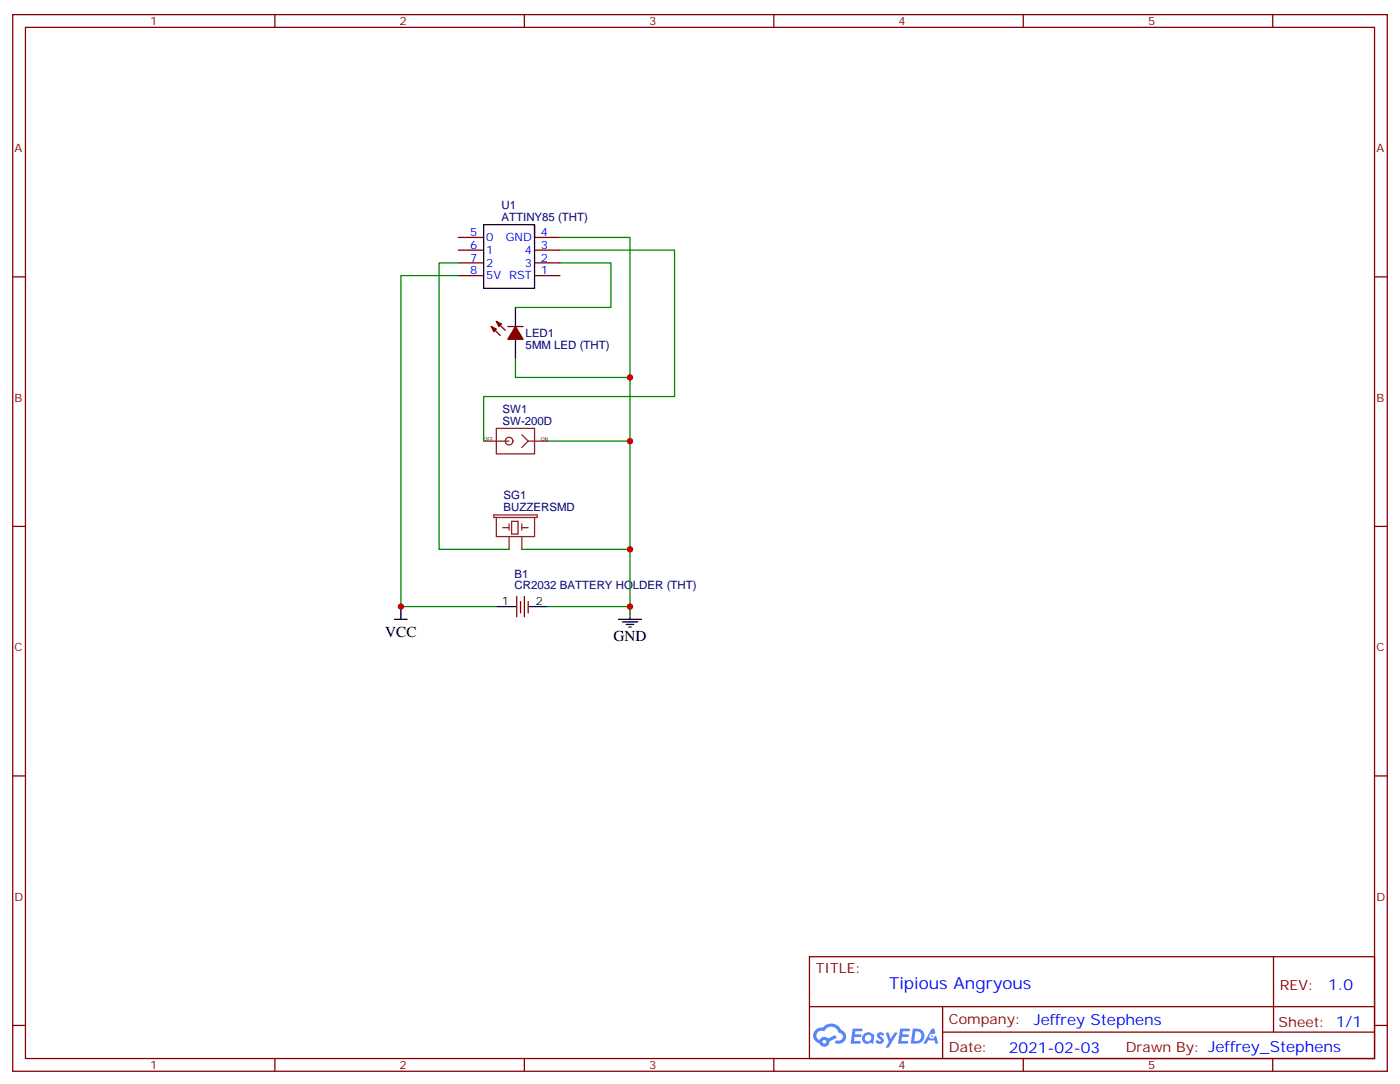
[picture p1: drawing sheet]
<svg xmlns="http://www.w3.org/2000/svg" width="388mm" height="300mm" viewBox="0 0 388 300" stroke-linecap="round" stroke-linejoin="round" font-family="sans-serif">
<g fill="none" stroke="#870000" stroke-width=".35">
<path d="M3.5 4.1h381v292.8h-381zM7.1 7.6h373.9v285.7h-373.9zM76.2 4.1v3.5M145.3 4.1v3.5M214.5 4.1v3.5M283.6 4.1v3.5M352.8 4.1v3.5M3.5 76.7h3.6M381 76.7h3.5M3.5 145.9h3.6M381 145.9h3.5M3.5 215h3.6"/>
<path d="M381 215h3.5M224.4 265.1h156.6v28.2h-156.6zM224.4 279h156.5M261.3 279v14.1M353 265.1v20.9M3.5 284.2h3.6M76.2 293.3v3.6M145.3 293.3v3.6M214.5 293.3v3.6M261.3 286h119.6M283.6 293.3v3.6M352.8 293.3v3.6"/>
<path d="M381 284.2h3.5"/>
</g>
<g fill="#5487ff">
<path d="M243.4 286.3a1.22 1.22 0 0 1 1.7 .3l-.4 .5a.47 .47 0 0 0-.4-.4 .47 .47 0 0 0-.5 .2l.1 .1a1.23 1.23 0 0 1 .8 2 1.44 1.44 0 0 1-2.1-.3l.5-.5 .8 .4a.29 .29 0 0 0 .3-.3 .29 .29 0 0 0-.3-.3 1.04 1.04 0 0 1-.5-1.7z"/>
<path d="M236.4 285h2.3l.3 .2-.1 .5-1.8 .1-.1 .8h1.5l.3 .4-.4 .4h-1.6l-.1 1.1h1.7l.2 .3-.2 .3-2.6 .1z"/>
<path d="M249.5 285h2.4l.3 .2-.1 .5-1.9 .1-.1 .8h1.5l.4 .4-.4 .4h-1.6l-.2 1.1h1.8l.1 .3-.1 .3-2.7 .1z"/>
<path d="M258.3 285.1h.7l.3 1.2-.6 .3a.69 .69 0 0 0-1 .3 .69 .69 0 0 0 .4 1 .69 .69 0 0 0 .9-.7l.5-.2 .5 2.2h-.8l-.2-.9h-1.7l-.5 .9h-.9z"/>
<path d="M245.5 286.1h.8l.6 1.8 1.1-1.8h.8l-2.5 4.2h-.8l.9-1.5z"/>
<path d="M253 285l-.6 4.2h1.4a2.11 2.11 0 0 0 2.4-2.1 2.11 2.11 0 0 0-2.5-2.1zM253.8 285.8a1.39 1.39 0 0 1 1.6 1.4 1.39 1.39 0 0 1-1.8 1.3h-.2z"/>
<path d="M239.4 286.7a1.54 1.54 0 0 0-.1 2.1 1.54 1.54 0 0 0 2.1 .1l.6 .3 .3-2.3-.1-.3h-.4a1.49 1.49 0 0 0-2.4 .1zM239.6 287.7a.95 .95 0 0 1 1.9 0 .95 .95 0 0 1-1.9 0z"/>
<path d="M226.1 285.4a2.18 2.18 0 0 0 1 3.7 1.44 1.44 0 0 0 1.7 .9 1.44 1.44 0 0 0 1.1-1.4l2-1-.4-.8-1.9 1a1.47 1.47 0 0 0-2.5 .4 1.39 1.39 0 0 1-.6-1.9 1.39 1.39 0 0 1 2-.5 2.12 2.12 0 0 1 2.1-1.3 2.12 2.12 0 0 1 1.9 1.7 1.14 1.14 0 0 1 1.1 1.4 1.14 1.14 0 0 1-1.6 .7 .43 .43 0 0 0-.6 .4 .43 .43 0 0 0 .5 .5 1.98 1.98 0 0 0 2.5-1.2 1.98 1.98 0 0 0-1.3-2.6 3.1 3.1 0 0 0-5.2-.6l-.9 .1zM228 288.7a.54 .54 0 0 1 1 0 .54 .54 0 0 1-1 0z"/>
<circle cx="258.3" cy="287.1" r=".26"/>
</g>
<g fill="none" stroke="#870000" stroke-width=".35">
<path d="M127 76.4h7.1M127 72.8h7.1M127 69.3h7.1M127 65.8h7.1M148.2 76.4h7M148.2 72.8h7M148.2 69.3h7M148.2 65.8h7M136.2 90.5l2.4 2.5M137.6 89.1l2.5 2.4M140.8 90.5h4.2M143.2 165.3v5.6"/>
<path d="M144.3 166.7v3.2M145.3 165.3v5.6M146.4 166.7v3.2"/>
</g>
<path d="M148.2 62.3v17.6h-14.1v-17.6h14.1v3.5M142.9 85.2v5.3M142.9 94v5.3M109.4 171.6h3.5M111.1 168.1v3.5M137.6 168.1h5.3M146.8 168.1h4.9M171.4 171.6h6.4M172.5 172.3h4.2M173.6 173h2.1M174.3 173.7h.7M174.6 168.1v3.5" fill="none" stroke="#000" stroke-width=".35"/>
<g fill="#870000" stroke="#870000" stroke-width=".35">
<path d="M142.9 90.5l2.1 3.5h-4.2z"/>
<path d="M137.6 89.1l1.4 .7-.7 .7z"/>
<path d="M136.2 90.5l1.4 .7-.7 .7z"/>
</g>
<g fill="none" stroke="#8c2424" stroke-width=".35">
<path d="M137.6 118.7h10.6v7.1h-10.6zM134.1 122.2h7M144.6 120.5l1.8 1.7M146.4 122.2h5.3M146.4 122.2l-1.8 1.8M136.9 142.7h12v.7h-12zM137.6 143.4v5.3h10.6v-5.3M139.3 146.2h1.8M141.1 145.2v1.7M141.1 148.7v3.5M141.8 144.5h1.8v3.5h-1.8zM144.6 146.2h1.8"/>
<path d="M144.6 145.2v1.7M144.6 148.7v3.5"/>
<circle cx="141.1" cy="122.2" r="1.06"/>
</g>
<path d="M127 76.4h-15.9v91.7h26.5M127 72.8h-5.3v79.4h19.4M155.2 65.8h19.4v102.3h-22.9M155.2 72.8h14.1v12.4h-26.4M155.2 69.3h31.8v40.6h-52.9v12.3M142.9 99.3v5.3h31.7M151.7 122.2h22.9M144.6 152.2h30" fill="none" stroke="#008700" stroke-width=".35"/>
<g fill="#c00">
<circle cx="174.6" cy="104.6" r=".88"/>
<circle cx="174.6" cy="122.2" r=".88"/>
<circle cx="174.6" cy="152.2" r=".88"/>
<circle cx="174.6" cy="168.1" r=".88"/>
<circle cx="111.1" cy="168.1" r=".88"/>
</g>
<text font-size="4.6" fill="#00f" x="246.5" y="274.1">Tipious Angryous</text>
<g font-size="4.2">
<text x="106.8" y="176.5">VCC</text>
<text x="170" y="177.6">GND</text>
</g>
<g font-size="4.2" fill="#00f">
<text x="368.2" y="274.4">1.0</text>
<text x="286.5" y="283.9">Jeffrey Stephens</text>
<text x="279.6" y="291.7">2021-02-03</text>
</g>
<g font-size="3.9" fill="#800">
<text x="226.1" y="269.7">TITLE:</text>
<text x="354.8" y="274.4">REV:</text>
<text x="263" y="283.9">Company:</text>
<text x="354.4" y="284.5">Sheet: 1/1</text>
<text x="263" y="291.6">Date:</text>
<text x="312.1" y="291.7">Drawn By: Jeffrey_Stephens</text>
</g>
<g font-size="3.2" fill="#800">
<text x="41.6" y="7.1">1</text>
<text x="110.8" y="7.1">2</text>
<text x="179.9" y="7.1">3</text>
<text x="249.1" y="7.1">4</text>
<text x="318.2" y="7.1">5</text>
<text x="4.1" y="42.2">A</text>
<text x="381.5" y="42.2">A</text>
<text x="4.1" y="111.3">B</text>
<text x="381.5" y="111.3">B</text>
<text x="4.1" y="180.4">C</text>
<text x="381.5" y="180.4">C</text>
<text x="4.1" y="249.6">D</text>
<text x="381.5" y="249.6">D</text>
<text x="41.6" y="296.3">1</text>
<text x="110.8" y="296.3">2</text>
<text x="179.9" y="296.3">3</text>
<text x="249.1" y="296.3">4</text>
<text x="318.2" y="296.3">5</text>
</g>
<g font-size="3.2" fill="#000080">
<text x="139" y="58">U1</text>
<text x="139" y="61.2">ATTINY85 (THT)</text>
<text x="145.7" y="93.3">LED1</text>
<text x="145.7" y="96.6">5MM LED (THT)</text>
<text x="139.3" y="117.7">SW-200D</text>
<text x="139.3" y="114.4">SW1</text>
<text x="139.6" y="141.6">BUZZERSMD</text>
<text x="139.6" y="138.4">SG1</text>
<text x="142.6" y="160.1">B1</text>
<text x="142.6" y="163.4">CR2032 BATTERY HOLDER (THT)</text>
</g>
<g font-size="3.2" fill="#00f">
<text x="130.3" y="65.4">5</text>
<text x="149.9" y="65.4">4</text>
<text x="130.3" y="69">6</text>
<text x="134.8" y="70.4">1</text>
<text x="134.8" y="66.9">0</text>
<text x="140.2" y="66.9">GND</text>
<text x="145.4" y="70.4">4</text>
<text x="149.9" y="69">3</text>
<text x="130.3" y="76">8</text>
<text x="130.3" y="72.5">7</text>
<text x="134.8" y="77.4">5V RST</text>
<text x="134.8" y="73.9">2</text>
<text x="145.4" y="73.9">3</text>
<text x="149.9" y="76">1</text>
<text x="149.9" y="72.5">2</text>
</g>
<g font-size="3.2">
<text x="139.1" y="167.7">1</text>
<text x="148.5" y="167.7">2</text>
</g>
<g font-size="1.4">
<text x="134.1" y="122.2">OFF</text>
<text x="149.9" y="122.2">ON</text>
</g>
</svg>
